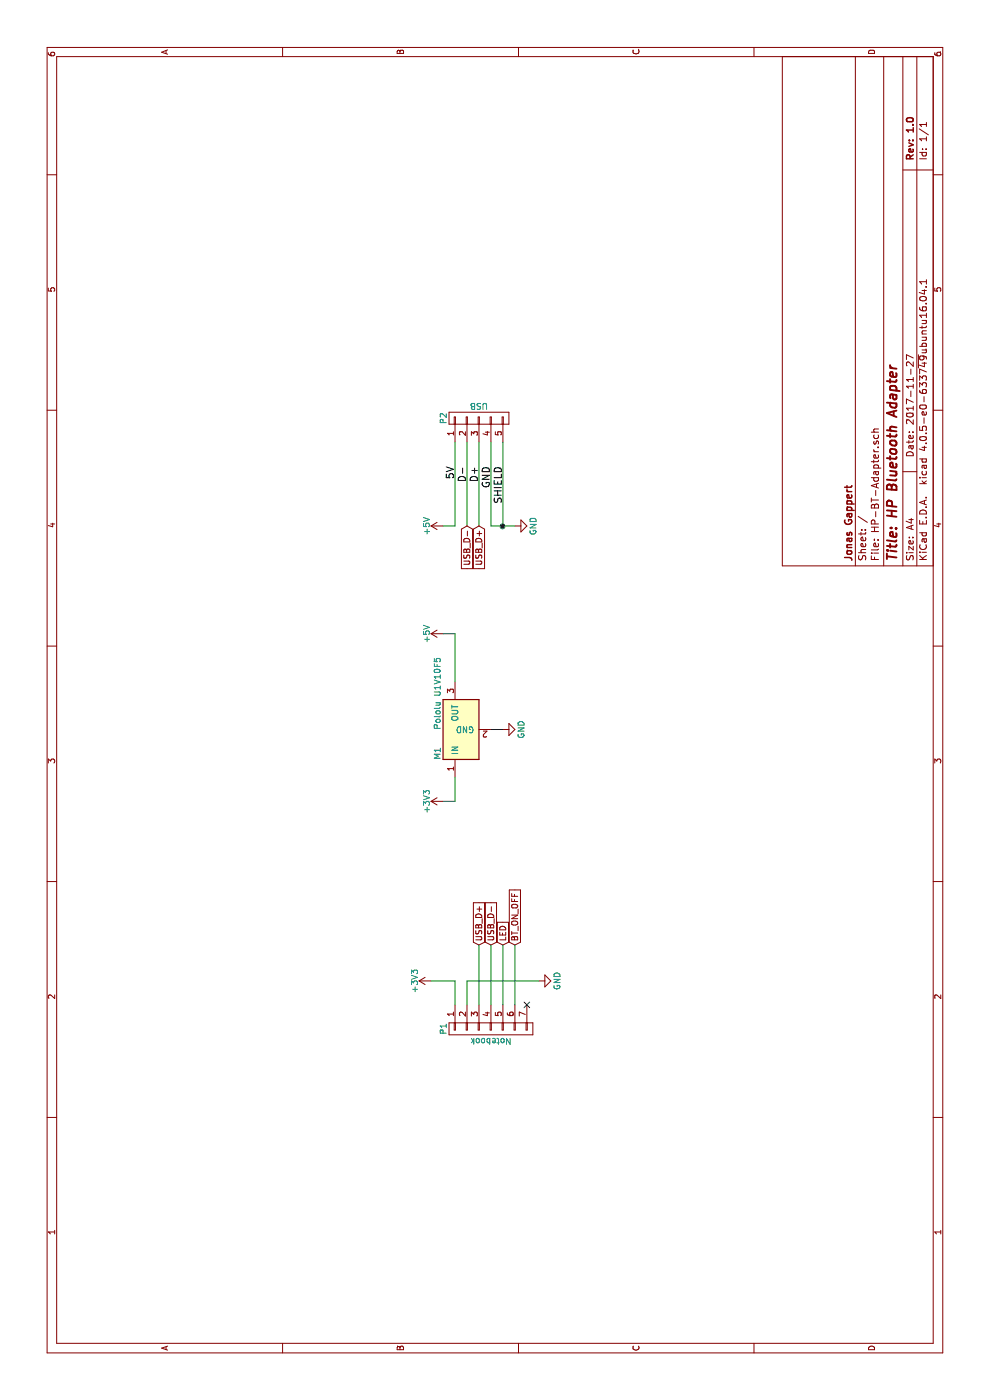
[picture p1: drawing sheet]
EESchema Schematic File Version 2
LIBS:power
LIBS:device
LIBS:transistors
LIBS:conn
LIBS:linear
LIBS:regul
LIBS:74xx
LIBS:cmos4000
LIBS:adc-dac
LIBS:memory
LIBS:xilinx
LIBS:microcontrollers
LIBS:dsp
LIBS:microchip
LIBS:analog_switches
LIBS:motorola
LIBS:texas
LIBS:intel
LIBS:audio
LIBS:interface
LIBS:digital-audio
LIBS:philips
LIBS:display
LIBS:cypress
LIBS:siliconi
LIBS:opto
LIBS:atmel
LIBS:contrib
LIBS:valves
LIBS:HP-BT-Adapter-cache
EELAYER 25 0
EELAYER END
$Descr A4 11693 8268
encoding utf-8
Sheet 1 1
Title "HP Bluetooth Adapter"
Date "2017-11-27"
Rev "1.0"
Comp "Jonas Gappert"
Comment1 ""
Comment2 ""
Comment3 ""
Comment4 ""
$EndDescr
$Comp
L CONN_01X07 P1
U 1 1
P 3100 4100
F 0 "P1" H 3100 4500 50  0000 C CNN
F 1 "Notebook" V 3200 4100 50  0000 C CNN
F 2 "power:JST_SM06B-XSRS-ETB" H 3100 4100 50  0001 C CNN
F 3 "" H 3100 4100 50  0000 C CNN
	1    3100 4100
	-1   0    0    -1  
$EndComp
Text Label 7800 3800 2    60   ~ 0
5V
Text Label 7800 3900 2    60   ~ 0
D-
Text Label 7800 4000 2    60   ~ 0
D+
Text Label 7800 4100 2    60   ~ 0
GND
$Comp
L LM7805CT M1
U 1 1
P 5600 3850
F 0 "M1" H 5400 4050 50  0000 C CNN
F 1 "Pololu U1V10F5" H 5600 4050 50  0000 L CNN
F 2 "power:Pololu_U1V10F5" H 5600 3950 50  0001 C CIN
F 3 "" H 5600 3850 50  0000 C CNN
	1    5600 3850
	1    0    0    -1  
$EndComp
Text GLabel 3800 4000 2    50   Input ~ 0
USB_D+
Text GLabel 3800 4100 2    50   Input ~ 0
USB_D-
Text GLabel 3800 4200 2    50   Input ~ 0
LED
Text GLabel 3800 4300 2    50   Input ~ 0
BT_ON_OFF
Wire Wire Line
	3300 4000 3800 4000
Wire Wire Line
	3300 4100 3800 4100
Wire Wire Line
	3300 4200 3800 4200
Wire Wire Line
	3300 4300 3800 4300
$Comp
L GND #PWR01
U 1 1
P 3500 4500
F 0 "#PWR01" H 3500 4250 50  0001 C CNN
F 1 "GND" H 3500 4350 50  0000 C CNN
F 2 "" H 3500 4500 50  0000 C CNN
F 3 "" H 3500 4500 50  0000 C CNN
	1    3500 4500
	1    0    0    -1  
$EndComp
$Comp
L +3V3 #PWR02
U 1 1
P 3500 3600
F 0 "#PWR02" H 3500 3450 50  0001 C CNN
F 1 "+3V3" H 3500 3740 50  0000 C CNN
F 2 "" H 3500 3600 50  0000 C CNN
F 3 "" H 3500 3600 50  0000 C CNN
	1    3500 3600
	1    0    0    -1  
$EndComp
Wire Wire Line
	3300 3800 3500 3800
Wire Wire Line
	3500 3800 3500 3600
Wire Wire Line
	3300 3900 3500 3900
Wire Wire Line
	3500 3900 3500 4500
Wire Wire Line
	7300 4100 8000 4100
Wire Wire Line
	7300 4000 8000 4000
Wire Wire Line
	8000 3900 7300 3900
Wire Wire Line
	7300 3800 8000 3800
Text GLabel 7300 4000 0    50   Input ~ 0
USB_D+
Text GLabel 7300 3900 0    50   Input ~ 0
USB_D-
$Comp
L GND #PWR03
U 1 1
P 7300 4300
F 0 "#PWR03" H 7300 4050 50  0001 C CNN
F 1 "GND" H 7300 4150 50  0000 C CNN
F 2 "" H 7300 4300 50  0000 C CNN
F 3 "" H 7300 4300 50  0000 C CNN
	1    7300 4300
	1    0    0    -1  
$EndComp
Wire Wire Line
	7300 3700 7300 3800
$Comp
L +5V #PWR04
U 1 1
P 7300 3700
F 0 "#PWR04" H 7300 3550 50  0001 C CNN
F 1 "+5V" H 7300 3840 50  0000 C CNN
F 2 "" H 7300 3700 50  0000 C CNN
F 3 "" H 7300 3700 50  0000 C CNN
	1    7300 3700
	1    0    0    -1  
$EndComp
$Comp
L +5V #PWR05
U 1 1
P 6400 3700
F 0 "#PWR05" H 6400 3550 50  0001 C CNN
F 1 "+5V" H 6400 3840 50  0000 C CNN
F 2 "" H 6400 3700 50  0000 C CNN
F 3 "" H 6400 3700 50  0000 C CNN
	1    6400 3700
	1    0    0    -1  
$EndComp
$Comp
L +3V3 #PWR06
U 1 1
P 5000 3700
F 0 "#PWR06" H 5000 3550 50  0001 C CNN
F 1 "+3V3" H 5000 3840 50  0000 C CNN
F 2 "" H 5000 3700 50  0000 C CNN
F 3 "" H 5000 3700 50  0000 C CNN
	1    5000 3700
	1    0    0    -1  
$EndComp
Wire Wire Line
	5000 3700 5000 3800
Wire Wire Line
	5000 3800 5200 3800
Wire Wire Line
	6000 3800 6400 3800
Wire Wire Line
	6400 3800 6400 3700
$Comp
L GND #PWR07
U 1 1
P 5600 4200
F 0 "#PWR07" H 5600 3950 50  0001 C CNN
F 1 "GND" H 5600 4050 50  0000 C CNN
F 2 "" H 5600 4200 50  0000 C CNN
F 3 "" H 5600 4200 50  0000 C CNN
	1    5600 4200
	1    0    0    -1  
$EndComp
Wire Wire Line
	5600 4100 5600 4200
$Comp
L CONN_01X05 P2
U 1 1
P 8200 4000
F 0 "P2" H 8200 4300 50  0000 C CNN
F 1 "USB" V 8300 4000 50  0000 C CNN
F 2 "Connectors:USB_A" H 8200 4000 50  0001 C CNN
F 3 "" H 8200 4000 50  0000 C CNN
	1    8200 4000
	1    0    0    -1  
$EndComp
Wire Wire Line
	8000 4200 7300 4200
Wire Wire Line
	7300 4100 7300 4300
Connection ~ 7300 4200
Text Label 7800 4200 2    60   ~ 0
SHIELD
NoConn ~ 3300 4400
$EndSCHEMATC
